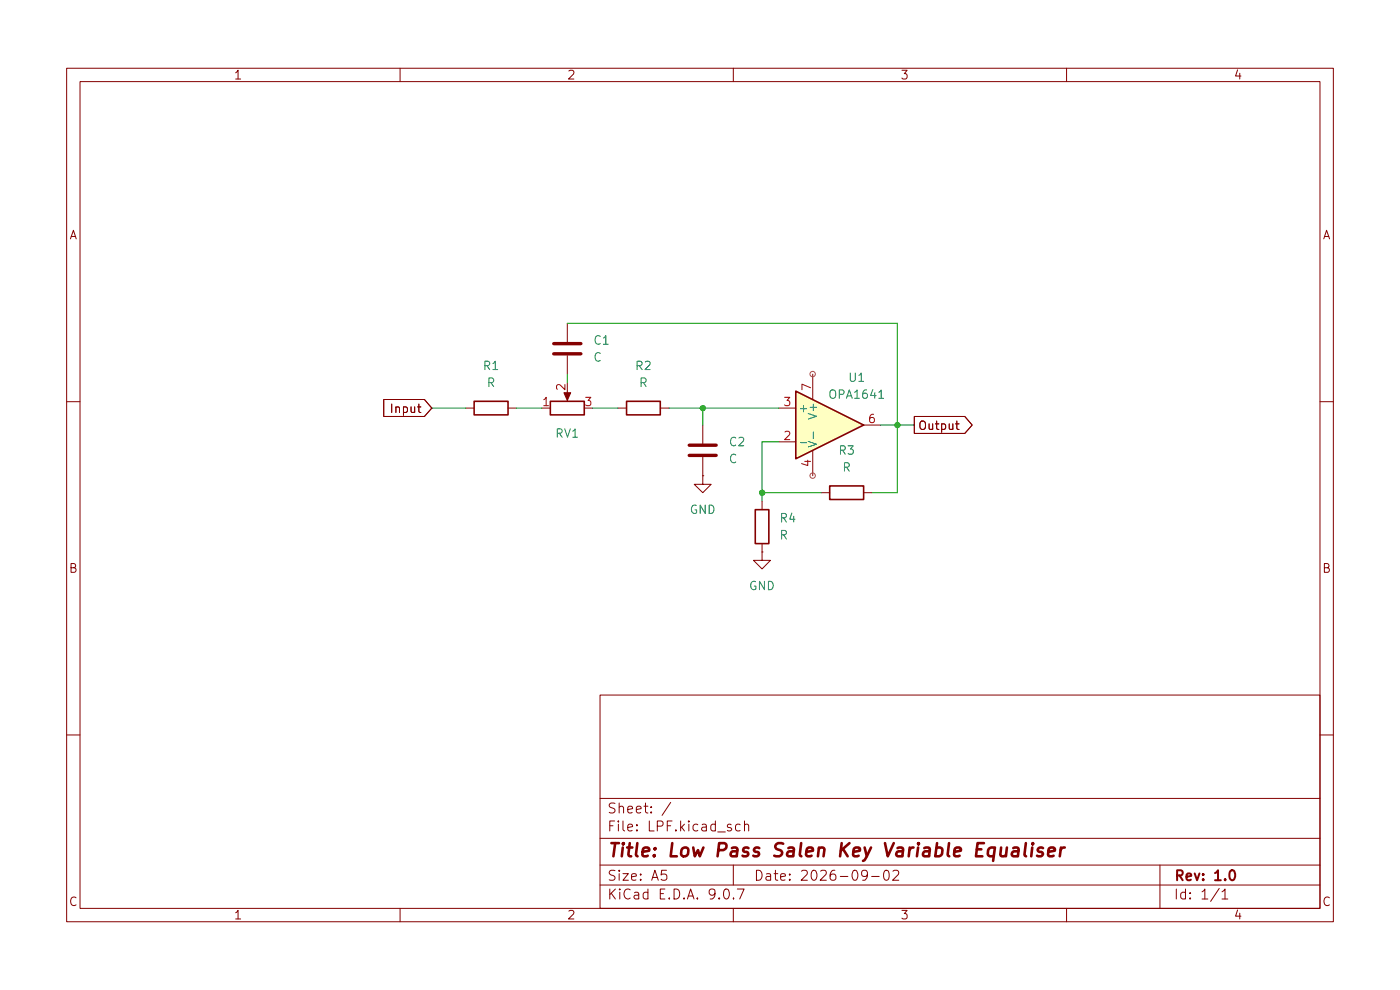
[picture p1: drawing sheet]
(kicad_sch
 (version 20250114)
 (generator "eeschema")
 (generator_version "9.0")
 (paper "A5")
 (title_block
  (title "Low Pass Salen Key Variable Equaliser")
  (date "2026-09-02")
  (rev "1.0"))
 (lib_symbols
  (symbol "Amplifier_Operational:OPA1641"
   (pin_names
    (offset 0.127)) (exclude_from_sim no) (in_bom yes) (on_board yes)
   (property "Reference" "U" (at 3.81 3.81 0) (effects (font (size 1.27 1.27)) (justify left)))
   (property "Value" "OPA1641" (at 3.81 -3.81 0) (effects (font (size 1.27 1.27)) (justify left)))
   (property "Footprint" "" (at 0 0 0) (effects (font (size 1.27 1.27)) (hide yes)))
   (property "Datasheet" "http://www.ti.com/lit/ds/symlink/opa1641.pdf" (at 0 0 0) (effects (font (size 1.27 1.27)) (hide yes)))
   (property "Description" "JFET input, ultralow distortion, low-noise operational amplifier, SOIC-8/VSSOP-8" (at 0 0 0) (effects (font (size 1.27 1.27)) (hide yes)))
   (symbol "OPA1641_0_1"
    (polyline (pts (xy 5.08 0) (xy -5.08 5.08) (xy -5.08 -5.08) (xy 5.08 0)) (stroke (width 0.254) (type default)) (fill (type background))))
   (symbol "OPA1641_1_1"
    (pin input line (at -7.62 2.54 0) (length 2.54) (name "+" (effects (font (size 1.27 1.27)))) (number "3" (effects (font (size 1.27 1.27)))))
    (pin input line (at -7.62 -2.54 0) (length 2.54) (name "-" (effects (font (size 1.27 1.27)))) (number "2" (effects (font (size 1.27 1.27)))))
    (pin no_connect line (at -5.08 -2.54 90) (length 2.54) (hide yes) (name "NC" (effects (font (size 1.27 1.27)))) (number "8" (effects (font (size 1.27 1.27)))))
    (pin power_in line (at -2.54 7.62 270) (length 3.81) (name "V+" (effects (font (size 1.27 1.27)))) (number "7" (effects (font (size 1.27 1.27)))))
    (pin no_connect line (at -2.54 -2.54 90) (length 2.54) (hide yes) (name "NC" (effects (font (size 1.27 1.27)))) (number "1" (effects (font (size 1.27 1.27)))))
    (pin power_in line (at -2.54 -7.62 90) (length 3.81) (name "V-" (effects (font (size 1.27 1.27)))) (number "4" (effects (font (size 1.27 1.27)))))
    (pin no_connect line (at 0 -2.54 90) (length 2.54) (hide yes) (name "NC" (effects (font (size 1.27 1.27)))) (number "5" (effects (font (size 1.27 1.27)))))
    (pin output line (at 7.62 0 180) (length 2.54) (name "~" (effects (font (size 1.27 1.27)))) (number "6" (effects (font (size 1.27 1.27))))))
   (embedded_fonts no))
  (symbol "Device:C"
   (pin_numbers (hide yes))
   (pin_names
    (offset 0.254)) (exclude_from_sim no) (in_bom yes) (on_board yes)
   (property "Reference" "C" (at 0.635 2.54 0) (effects (font (size 1.27 1.27)) (justify left)))
   (property "Value" "C" (at 0.635 -2.54 0) (effects (font (size 1.27 1.27)) (justify left)))
   (property "Footprint" "" (at 0.9652 -3.81 0) (effects (font (size 1.27 1.27)) (hide yes)))
   (property "Datasheet" "~" (at 0 0 0) (effects (font (size 1.27 1.27)) (hide yes)))
   (property "Description" "Unpolarized capacitor" (at 0 0 0) (effects (font (size 1.27 1.27)) (hide yes)))
   (symbol "C_0_1"
    (polyline (pts (xy -2.032 0.762) (xy 2.032 0.762)) (stroke (width 0.508) (type default)) (fill (type none)))
    (polyline (pts (xy -2.032 -0.762) (xy 2.032 -0.762)) (stroke (width 0.508) (type default)) (fill (type none))))
   (symbol "C_1_1"
    (pin passive line (at 0 3.81 270) (length 2.794) (name "~" (effects (font (size 1.27 1.27)))) (number "1" (effects (font (size 1.27 1.27)))))
    (pin passive line (at 0 -3.81 90) (length 2.794) (name "~" (effects (font (size 1.27 1.27)))) (number "2" (effects (font (size 1.27 1.27))))))
   (embedded_fonts no))
  (symbol "Device:R"
   (pin_numbers (hide yes))
   (pin_names
    (offset 0)) (exclude_from_sim no) (in_bom yes) (on_board yes)
   (property "Reference" "R" (at 2.032 0 90) (effects (font (size 1.27 1.27))))
   (property "Value" "R" (at 0 0 90) (effects (font (size 1.27 1.27))))
   (property "Footprint" "" (at -1.778 0 90) (effects (font (size 1.27 1.27)) (hide yes)))
   (property "Datasheet" "~" (at 0 0 0) (effects (font (size 1.27 1.27)) (hide yes)))
   (property "Description" "Resistor" (at 0 0 0) (effects (font (size 1.27 1.27)) (hide yes)))
   (symbol "R_0_1"
    (rectangle (start -1.016 -2.54) (end 1.016 2.54) (stroke (width 0.254) (type default)) (fill (type none))))
   (symbol "R_1_1"
    (pin passive line (at 0 3.81 270) (length 1.27) (name "~" (effects (font (size 1.27 1.27)))) (number "1" (effects (font (size 1.27 1.27)))))
    (pin passive line (at 0 -3.81 90) (length 1.27) (name "~" (effects (font (size 1.27 1.27)))) (number "2" (effects (font (size 1.27 1.27))))))
   (embedded_fonts no))
  (symbol "Device:R_Potentiometer"
   (pin_names
    (offset 1.016) (hide yes)) (exclude_from_sim no) (in_bom yes) (on_board yes)
   (property "Reference" "RV" (at -4.445 0 90) (effects (font (size 1.27 1.27))))
   (property "Value" "R_Potentiometer" (at -2.54 0 90) (effects (font (size 1.27 1.27))))
   (property "Footprint" "" (at 0 0 0) (effects (font (size 1.27 1.27)) (hide yes)))
   (property "Datasheet" "~" (at 0 0 0) (effects (font (size 1.27 1.27)) (hide yes)))
   (property "Description" "Potentiometer" (at 0 0 0) (effects (font (size 1.27 1.27)) (hide yes)))
   (symbol "R_Potentiometer_0_1"
    (rectangle (start 1.016 2.54) (end -1.016 -2.54) (stroke (width 0.254) (type default)) (fill (type none)))
    (polyline (pts (xy 1.143 0) (xy 2.286 0.508) (xy 2.286 -0.508) (xy 1.143 0)) (stroke (width 0) (type default)) (fill (type outline)))
    (polyline (pts (xy 2.54 0) (xy 1.524 0)) (stroke (width 0) (type default)) (fill (type none))))
   (symbol "R_Potentiometer_1_1"
    (pin passive line (at 0 3.81 270) (length 1.27) (name "1" (effects (font (size 1.27 1.27)))) (number "1" (effects (font (size 1.27 1.27)))))
    (pin passive line (at 0 -3.81 90) (length 1.27) (name "3" (effects (font (size 1.27 1.27)))) (number "3" (effects (font (size 1.27 1.27)))))
    (pin passive line (at 3.81 0 180) (length 1.27) (name "2" (effects (font (size 1.27 1.27)))) (number "2" (effects (font (size 1.27 1.27))))))
   (embedded_fonts no))
  (symbol "power:GND"
   (power)
   (pin_numbers (hide yes))
   (pin_names
    (offset 0) (hide yes)) (exclude_from_sim no) (in_bom yes) (on_board yes)
   (property "Reference" "#PWR" (at 0 -6.35 0) (effects (font (size 1.27 1.27)) (hide yes)))
   (property "Value" "GND" (at 0 -3.81 0) (effects (font (size 1.27 1.27))))
   (property "Footprint" "" (at 0 0 0) (effects (font (size 1.27 1.27)) (hide yes)))
   (property "Datasheet" "" (at 0 0 0) (effects (font (size 1.27 1.27)) (hide yes)))
   (property "Description" "Power symbol creates a global label with name \"GND\" , ground" (at 0 0 0) (effects (font (size 1.27 1.27)) (hide yes)))
   (symbol "GND_0_1"
    (polyline (pts (xy 0 0) (xy 0 -1.27) (xy 1.27 -1.27) (xy 0 -2.54) (xy -1.27 -1.27) (xy 0 -1.27)) (stroke (width 0) (type default)) (fill (type none))))
   (symbol "GND_1_1"
    (pin power_in line (at 0 0 270) (length 0) (name "~" (effects (font (size 1.27 1.27)))) (number "1" (effects (font (size 1.27 1.27))))))
   (embedded_fonts no)))
 (junction
  (at 134.62 63.5)
  (diameter 0)
  (color 0 0 0 0))
 (junction
  (at 114.3 73.66)
  (diameter 0)
  (color 0 0 0 0))
 (junction
  (at 105.41 60.96)
  (diameter 0)
  (color 0 0 0 0))
 (wire
  (pts (xy 64.77 60.96) (xy 69.85 60.96))
  (stroke (width 0) (type default)))
 (wire
  (pts (xy 134.62 48.26) (xy 134.62 63.5))
  (stroke (width 0) (type default)))
 (wire
  (pts (xy 114.3 73.66) (xy 123.19 73.66))
  (stroke (width 0) (type default)))
 (wire
  (pts (xy 137.16 63.5) (xy 134.62 63.5))
  (stroke (width 0) (type default)))
 (wire
  (pts (xy 105.41 60.96) (xy 116.84 60.96))
  (stroke (width 0) (type default)))
 (wire
  (pts (xy 114.3 66.04) (xy 116.84 66.04))
  (stroke (width 0) (type default)))
 (wire
  (pts (xy 114.3 74.93) (xy 114.3 73.66))
  (stroke (width 0) (type default)))
 (wire
  (pts (xy 114.3 66.04) (xy 114.3 73.66))
  (stroke (width 0) (type default)))
 (wire
  (pts (xy 130.81 73.66) (xy 134.62 73.66))
  (stroke (width 0) (type default)))
 (wire
  (pts (xy 77.47 60.96) (xy 81.28 60.96))
  (stroke (width 0) (type default)))
 (wire
  (pts (xy 105.41 60.96) (xy 105.41 63.5))
  (stroke (width 0) (type default)))
 (wire
  (pts (xy 100.33 60.96) (xy 105.41 60.96))
  (stroke (width 0) (type default)))
 (wire
  (pts (xy 85.09 48.26) (xy 134.62 48.26))
  (stroke (width 0) (type default)))
 (wire
  (pts (xy 85.09 55.88) (xy 85.09 57.15))
  (stroke (width 0) (type default)))
 (wire
  (pts (xy 88.9 60.96) (xy 92.71 60.96))
  (stroke (width 0) (type default)))
 (wire
  (pts (xy 134.62 63.5) (xy 132.08 63.5))
  (stroke (width 0) (type default)))
 (wire
  (pts (xy 134.62 73.66) (xy 134.62 63.5))
  (stroke (width 0) (type default)))
 (global_label "Input"
  (shape input)
  (at 64.77 60.96 180)
  (fields_autoplaced yes)
  (effects (font (size 1.27 1.27)) (justify right))
  (property "Intersheetrefs" "${INTERSHEET_REFS}" (at 57.0073 60.96 0) (effects (font (size 1.27 1.27)) (justify right) (hide yes))))
 (global_label "Output"
  (shape output)
  (at 137.16 63.5 0)
  (fields_autoplaced yes)
  (effects (font (size 1.27 1.27)) (justify left))
  (property "Intersheetrefs" "${INTERSHEET_REFS}" (at 146.3741 63.5 0) (effects (font (size 1.27 1.27)) (justify left) (hide yes))))
 (symbol
  (lib_id "power:GND")
  (at 105.41 71.12 0)
  (unit 1)
  (exclude_from_sim no)
  (in_bom yes)
  (on_board yes)
  (dnp no)
  (fields_autoplaced yes)
  (property "Reference" "#PWR01" (at 105.41 77.47 0) (effects (font (size 1.27 1.27)) (hide yes)))
  (property "Value" "GND" (at 105.41 76.2 0) (effects (font (size 1.27 1.27))))
  (property "Footprint" "" (at 105.41 71.12 0) (effects (font (size 1.27 1.27)) (hide yes)))
  (property "Datasheet" "" (at 105.41 71.12 0) (effects (font (size 1.27 1.27)) (hide yes)))
  (property "Description" "Power symbol creates a global label with name \"GND\" , ground" (at 105.41 71.12 0) (effects (font (size 1.27 1.27)) (hide yes)))
  (pin "1"))
 (symbol
  (lib_id "Device:R")
  (at 96.52 60.96 90)
  (unit 1)
  (exclude_from_sim no)
  (in_bom yes)
  (on_board yes)
  (dnp no)
  (fields_autoplaced yes)
  (property "Reference" "R2" (at 96.52 54.61 90) (effects (font (size 1.27 1.27))))
  (property "Value" "R" (at 96.52 57.15 90) (effects (font (size 1.27 1.27))))
  (property "Footprint" "" (at 96.52 62.738 90) (effects (font (size 1.27 1.27)) (hide yes)))
  (property "Datasheet" "~" (at 96.52 60.96 0) (effects (font (size 1.27 1.27)) (hide yes)))
  (property "Description" "Resistor" (at 96.52 60.96 0) (effects (font (size 1.27 1.27)) (hide yes)))
  (pin "2")
  (pin "1"))
 (symbol
  (lib_id "power:GND")
  (at 114.3 82.55 0)
  (unit 1)
  (exclude_from_sim no)
  (in_bom yes)
  (on_board yes)
  (dnp no)
  (fields_autoplaced yes)
  (property "Reference" "#PWR02" (at 114.3 88.9 0) (effects (font (size 1.27 1.27)) (hide yes)))
  (property "Value" "GND" (at 114.3 87.63 0) (effects (font (size 1.27 1.27))))
  (property "Footprint" "" (at 114.3 82.55 0) (effects (font (size 1.27 1.27)) (hide yes)))
  (property "Datasheet" "" (at 114.3 82.55 0) (effects (font (size 1.27 1.27)) (hide yes)))
  (property "Description" "Power symbol creates a global label with name \"GND\" , ground" (at 114.3 82.55 0) (effects (font (size 1.27 1.27)) (hide yes)))
  (pin "1"))
 (symbol
  (lib_id "Device:R")
  (at 73.66 60.96 90)
  (unit 1)
  (exclude_from_sim no)
  (in_bom yes)
  (on_board yes)
  (dnp no)
  (fields_autoplaced yes)
  (property "Reference" "R1" (at 73.66 54.61 90) (effects (font (size 1.27 1.27))))
  (property "Value" "R" (at 73.66 57.15 90) (effects (font (size 1.27 1.27))))
  (property "Footprint" "" (at 73.66 62.738 90) (effects (font (size 1.27 1.27)) (hide yes)))
  (property "Datasheet" "~" (at 73.66 60.96 0) (effects (font (size 1.27 1.27)) (hide yes)))
  (property "Description" "Resistor" (at 73.66 60.96 0) (effects (font (size 1.27 1.27)) (hide yes)))
  (pin "2")
  (pin "1"))
 (symbol
  (lib_id "Device:C")
  (at 85.09 52.07 0)
  (unit 1)
  (exclude_from_sim no)
  (in_bom yes)
  (on_board yes)
  (dnp no)
  (fields_autoplaced yes)
  (property "Reference" "C1" (at 88.9 50.7999 0) (effects (font (size 1.27 1.27)) (justify left)))
  (property "Value" "C" (at 88.9 53.3399 0) (effects (font (size 1.27 1.27)) (justify left)))
  (property "Footprint" "" (at 86.0552 55.88 0) (effects (font (size 1.27 1.27)) (hide yes)))
  (property "Datasheet" "~" (at 85.09 52.07 0) (effects (font (size 1.27 1.27)) (hide yes)))
  (property "Description" "Unpolarized capacitor" (at 85.09 52.07 0) (effects (font (size 1.27 1.27)) (hide yes)))
  (pin "1")
  (pin "2"))
 (symbol
  (lib_id "Amplifier_Operational:OPA1641")
  (at 124.46 63.5 0)
  (unit 1)
  (exclude_from_sim no)
  (in_bom yes)
  (on_board yes)
  (dnp no)
  (property "Reference" "U1" (at 128.524 56.388 0) (effects (font (size 1.27 1.27))))
  (property "Value" "OPA1641" (at 128.524 58.928 0) (effects (font (size 1.27 1.27))))
  (property "Footprint" "" (at 124.46 63.5 0) (effects (font (size 1.27 1.27)) (hide yes)))
  (property "Datasheet" "http://www.ti.com/lit/ds/symlink/opa1641.pdf" (at 124.46 63.5 0) (effects (font (size 1.27 1.27)) (hide yes)))
  (property "Description" "JFET input, ultralow distortion, low-noise operational amplifier, SOIC-8/VSSOP-8" (at 124.46 63.5 0) (effects (font (size 1.27 1.27)) (hide yes)))
  (pin "4")
  (pin "5")
  (pin "3")
  (pin "1")
  (pin "2")
  (pin "7")
  (pin "8")
  (pin "6"))
 (symbol
  (lib_id "Device:R")
  (at 127 73.66 90)
  (unit 1)
  (exclude_from_sim no)
  (in_bom yes)
  (on_board yes)
  (dnp no)
  (fields_autoplaced yes)
  (property "Reference" "R3" (at 127 67.31 90) (effects (font (size 1.27 1.27))))
  (property "Value" "R" (at 127 69.85 90) (effects (font (size 1.27 1.27))))
  (property "Footprint" "" (at 127 75.438 90) (effects (font (size 1.27 1.27)) (hide yes)))
  (property "Datasheet" "~" (at 127 73.66 0) (effects (font (size 1.27 1.27)) (hide yes)))
  (property "Description" "Resistor" (at 127 73.66 0) (effects (font (size 1.27 1.27)) (hide yes)))
  (pin "2")
  (pin "1"))
 (symbol
  (lib_id "Device:R")
  (at 114.3 78.74 180)
  (unit 1)
  (exclude_from_sim no)
  (in_bom yes)
  (on_board yes)
  (dnp no)
  (fields_autoplaced yes)
  (property "Reference" "R4" (at 116.84 77.4699 0) (effects (font (size 1.27 1.27)) (justify right)))
  (property "Value" "R" (at 116.84 80.0099 0) (effects (font (size 1.27 1.27)) (justify right)))
  (property "Footprint" "" (at 116.078 78.74 90) (effects (font (size 1.27 1.27)) (hide yes)))
  (property "Datasheet" "~" (at 114.3 78.74 0) (effects (font (size 1.27 1.27)) (hide yes)))
  (property "Description" "Resistor" (at 114.3 78.74 0) (effects (font (size 1.27 1.27)) (hide yes)))
  (pin "2")
  (pin "1"))
 (symbol
  (lib_id "Device:R_Potentiometer")
  (at 85.09 60.96 90)
  (unit 1)
  (exclude_from_sim no)
  (in_bom yes)
  (on_board yes)
  (dnp no)
  (fields_autoplaced yes)
  (property "Reference" "RV1" (at 85.09 64.77 90) (effects (font (size 1.27 1.27))))
  (property "Value" "R_Potentiometer" (at 85.09 67.31 90) (effects (font (size 1.27 1.27)) (hide yes)))
  (property "Footprint" "" (at 85.09 60.96 0) (effects (font (size 1.27 1.27)) (hide yes)))
  (property "Datasheet" "~" (at 85.09 60.96 0) (effects (font (size 1.27 1.27)) (hide yes)))
  (property "Description" "Potentiometer" (at 85.09 60.96 0) (effects (font (size 1.27 1.27)) (hide yes)))
  (pin "2")
  (pin "3")
  (pin "1"))
 (symbol
  (lib_id "Device:C")
  (at 105.41 67.31 0)
  (unit 1)
  (exclude_from_sim no)
  (in_bom yes)
  (on_board yes)
  (dnp no)
  (fields_autoplaced yes)
  (property "Reference" "C2" (at 109.22 66.0399 0) (effects (font (size 1.27 1.27)) (justify left)))
  (property "Value" "C" (at 109.22 68.5799 0) (effects (font (size 1.27 1.27)) (justify left)))
  (property "Footprint" "" (at 106.3752 71.12 0) (effects (font (size 1.27 1.27)) (hide yes)))
  (property "Datasheet" "~" (at 105.41 67.31 0) (effects (font (size 1.27 1.27)) (hide yes)))
  (property "Description" "Unpolarized capacitor" (at 105.41 67.31 0) (effects (font (size 1.27 1.27)) (hide yes)))
  (pin "1")
  (pin "2"))
 (sheet_instances
  (path ""
   (page "1")))
 (embedded_fonts no))
